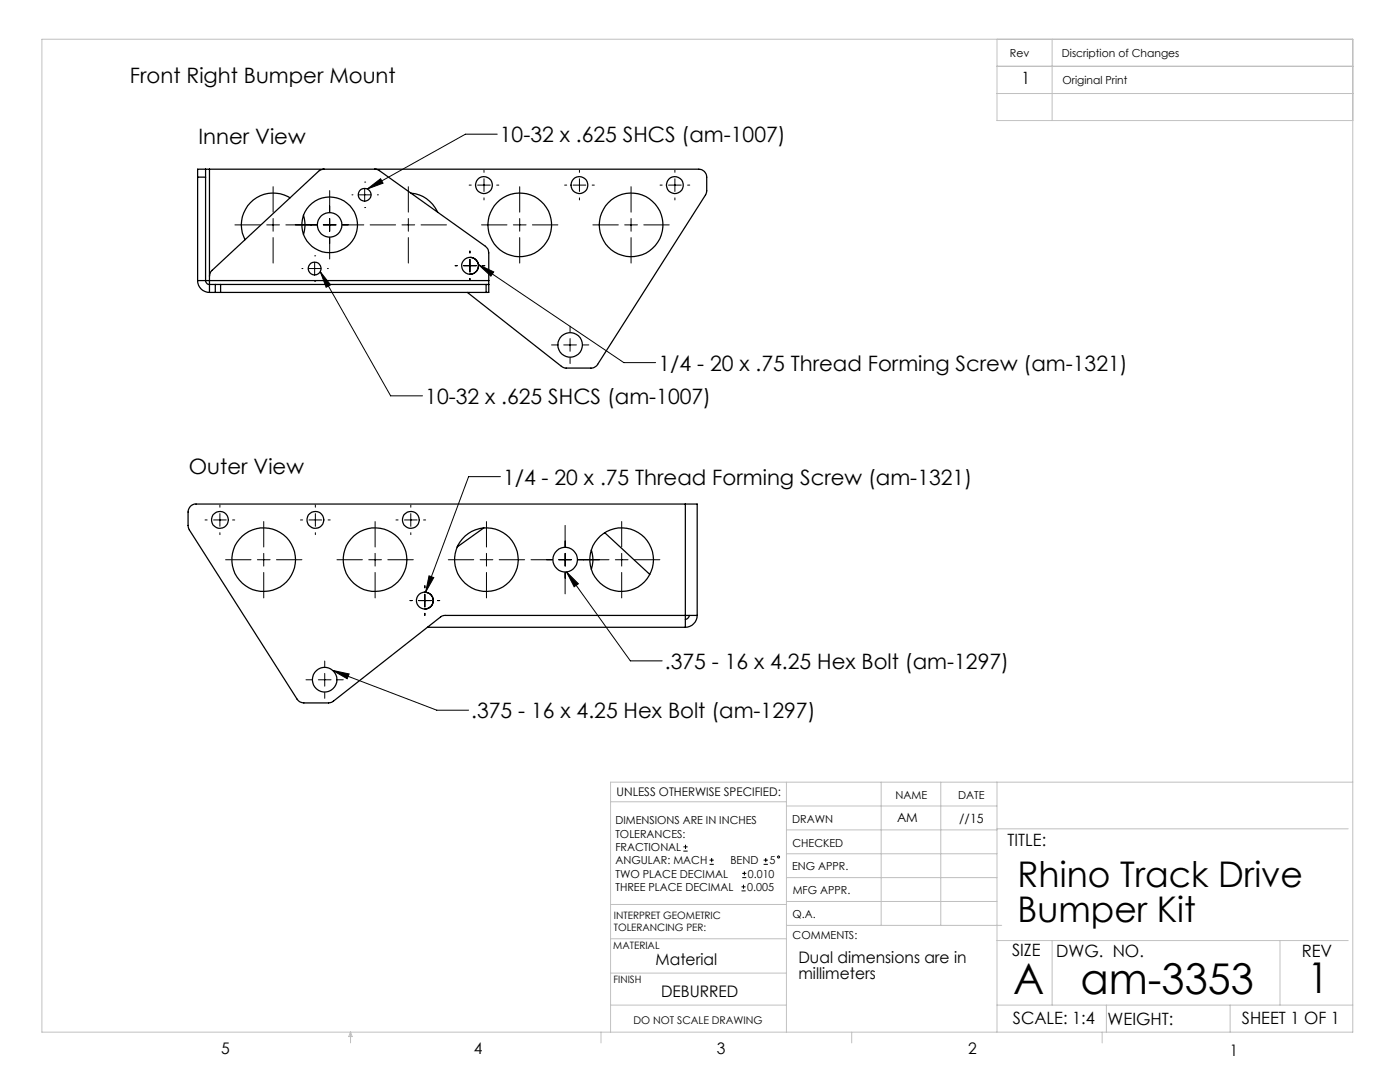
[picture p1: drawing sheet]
<svg xmlns="http://www.w3.org/2000/svg" width="279mm" height="216mm" viewBox="0 0 279 216" stroke-linecap="round" stroke-linejoin="round" font-family="sans-serif">
<g fill="none" stroke="#000" stroke-width=".2">
<path d="M54.5 37.3v5M65.8 38v4.3M70.2 38.9h.1M71.5 38.9h2.5M72.8 36.3h.1M72.8 37.6v2.5M73.3 37.7l2.7-2 .4 .8zM75.3 38.9h.1M81.5 37.3v5M93.6 36.9h.5M95.3 36.9h2.6M96.6 34v.4"/>
<path d="M96.6 35.7v2.5M96.6 39.5v.4M99.1 36.9h.5M99.2 26.8h-6.3l-19.6 10.9M103.7 37.3v5M112.7 36.9h.4M114.4 36.9h2.5M115.6 34v.4M115.6 35.7v2.5M115.6 39.5v.4M118.2 36.9h.4M125.9 37.3v5"/>
<path d="M131.7 36.9h.5M133.4 36.9h2.6M134.7 34v.4M134.7 35.7v2.5M134.7 39.5v.4M137.2 36.9h.5M46.9 44.9h5.1M53.2 44.9h2.6M54.5 43.6v2.5M54.5 47.4v5.1M57 44.9h6.3M60.3 53.6h.1"/>
<path d="M61.5 53.6h2.6M62.8 56.1h.1M62.8 51h.1M62.8 52.3v2.6M63.9 54.2l14.1 24.8h6.3M63.9 54.2l2.1 2.6-.9 .5zM64.5 44.9h2.6M65.3 53.6h.1M65.8 43.6v2.5M65.8 47.4v4.3M68.3 44.9h4.3M72.8 41.4h.1"/>
<path d="M73.9 44.9h5.1M80.2 44.9h2.6M81.5 43.6v2.5M81.5 47.4v5.1M84 44.9h5.1M90.8 53h.5M92.5 53h2.6M93.8 50.1v.4M93.8 51.8v2.5M93.8 55.6v.4M95.5 52.8l29 19.6h6.3M95.5 52.8l3 1.5-.5 .8z"/>
<path d="M96.1 44.9h5.1M96.3 53h.5M102.4 44.9h2.6M103.7 43.6v2.5M103.7 47.4v5.1M106.3 44.9h5M118.3 44.9h5.1M124.7 44.9h2.5M125.9 43.6v2.5M125.9 47.4v5.1M128.5 44.9h5.1M110.1 68.8h1.1"/>
<path d="M112.5 68.8h2.5M113.8 65.1v1.2M113.8 67.6v2.5M113.8 71.4v1.1M116.3 68.8h1.2M99.9 95.1h-6.4l-8.6 23M40.9 103.8h.4M42.6 103.8h2.6M43.9 100.8v.4M43.9 102.5v2.5M43.9 106.3v.4M45 111.7h5.1"/>
<path d="M46.4 103.8h.4M51.4 111.7h2.5M52.6 104.1v5M52.6 110.4v2.6M52.6 114.2v5.1M55.2 111.7h5.1M60 103.8h.4M61.7 103.8h2.5M62.9 100.8v.4M62.9 102.5v2.5M62.9 106.3v.4M65.5 103.8h.4"/>
<path d="M67.2 111.7h5.1M73.6 111.7h2.5M74.9 104.1v5M74.9 110.4v2.6M74.9 114.2v5.1M77.4 111.7h5.1M79 103.8h.4M80.7 103.8h2.6M81.8 119.8h.5M82 100.8v.4M82 102.5v2.5M82 106.3v.4"/>
<path d="M83.5 119.8h2.6M84.5 103.8h.4M84.8 116.9v.4M84.8 118.6v2.5M85.6 114.9l1 .4-1.7 2.8zM87.3 119.8h.5M89.5 111.7h5M95.8 111.7h2.6M97.1 104.1v5M97.1 110.4v2.6M97.1 114.2v5.1M99.6 111.7h5.1"/>
<path d="M106 111.7h4.2M111.5 111.7h2.6M112.8 104.8v4.3M112.8 110.4v2.6M112.8 114.2v4.3M113.1 114.1l12.7 17.8h6.4M113.1 114.1l2.3 2.4-.8 .6zM115.3 111.7h6.2M122.8 111.7h2.5M124.1 104.1v5M124.1 110.4v2.6M124.1 114.2v5.1"/>
<path d="M126.6 111.7h5.1M61.1 135.6h1.2M63.5 135.6h2.6M64.8 131.9v1.2M64.8 134.4v2.5M64.8 138.2v1.1M66.4 133.8l20.8 7.9h6.3M66.4 133.8l3.3 .7-.4 .9zM67.3 135.6h1.2M84.8 122.4v.4M136.4 169.8h.8M136.4 169h.8"/>
<path d="M136.8 168.6v.8M141.6 172.5h.9M141.6 171.6h.9M142 171.2v.8M148 177.8h.8M148 177h.8M148.1 175.1h.8M148.1 174.3h.8M148.4 176.5v.8M148.6 173.9v.8M152.4 172.5h.8M152.4 171.6h.8"/>
<path d="M152.8 171.2v.8"/>
<circle cx="155.4" cy="171" r=".2"/>
</g>
<g fill="none" stroke="#c0c0c0" stroke-width=".2">
<path d="M8.4 7.8h261.6v198.2h-261.6zM199 7.8v16.3h71M199 13.2h71M199 18.7h71M210 7.8v16.3M121.8 160h35.2M157 156.1v49.9M175.9 156.1v28.5M187.7 156.1v28.5M199 156.1v49.9M270 156.1h-148.2v49.9M157 170.4h42"/>
<path d="M157 165.6h42M157 160.8h42M157 175.1h42M157 179.9h42M199 165.4h70.1M121.8 194.2h35.2M121.8 187.3h35.2M121.8 180.5h35.2M157 184.6h42.9M199 187.7h70.1M210 187.7v12.9M255.4 187.7v12.9"/>
<path d="M70 206v2.1M70 206l.3 .8h-.7zM119.9 206v2.1M121.8 200.6h35.2M170 206v2.1M199 200.6h71M220 206v2.1M220.8 200.6v5.4M245.5 200.6v5.4"/>
</g>
<path d="M73.3 37.7l2.7-2 .4 .8zM63.9 54.2l2.1 2.6-.9 .5zM95.5 52.8l3 1.5-.5 .8zM66.4 133.8l3.3 .7-.4 .9zM113.1 114.1l2.3 2.4-.8 .6zM85.6 114.9l1 .4-1.7 2.8z" fill="#000"/>
<g fill="none" stroke="#000" stroke-width=".25">
<path d="M39.4 35.3h1.6M39.4 35.3v20.7M41 33.8v1.5M41 33.8h-1.6v1.5M41 33.8h.8M41 35.3v20.7M41.8 33.8h97.7a1.57 1.57 0 0 1 1.5 1.5v2.9l-.1 .6-21.6 33.9a1.64 1.64 0 0 1-1.4 .7h-5l-.5-.1-19.1-15M41.8 33.8v22.2M57.9 39.5a6.4 6.4 0 0 0-7.7 .7 6.4 6.4 0 0 0-1.3 7.6M64.7 33.8l-.6 .1-.5 .3-21.3 19.7-.3 .4-.2 .8M74.8 33.8l.8 .2 21.3 15.1a1.57 1.57 0 0 1 .6 1.3v5.6M82 38.5a6.5 6.5 0 0 1 5.3 3.8"/>
<path d="M39.4 56a2.35 2.35 0 0 0 2.4 2.3M39.4 56h1.6M41 56a.78 .78 0 0 0 .8 .8M41 56h.8M41.8 56v.8M41.8 56h55.7M41.8 56.8v1.5M41.8 58.3h1.2M41.8 56.8h1.2M43 58.3h1M43 56.8h1M43 56.8v1.5"/>
<path d="M44 56.8v1.5M44 58.3h53M44 56.8h53M60.6 42.9a6.4 6.4 0 0 1 0 3.9M93.8 51.4a1.68 1.68 0 0 1 1.7 1.7 1.68 1.68 0 0 1-1.7 1.6M97 56.8h.5M97 56.8v1.5M97.5 56.8v1.5h-.5M97.5 56v.8M84.7 118.1a1.69 1.69 0 0 1 1.8 1.7 1.69 1.69 0 0 1-1.7 1.7M96.6 105.3l-5.4 3.8M118 109.7v.1a5.9 5.9 0 0 1 0 3.8"/>
<path d="M120.7 106.3l9 8.3M136.8 100.6h-97.7a1.57 1.57 0 0 0-1.6 1.6v2.8l.3 .7 21.5 33.8a1.64 1.64 0 0 0 1.3 .8h5l.6-.2 21.7-17 .7-.3h48.2M136.8 100.6h2.3v22.2M136.8 100.6v22.2M85.3 125.2h51.5M136.8 122.8h2.3M136.8 122.8v2.4M137.5 122.8a.85 .85 0 0 1-.7 .8M139.1 122.8a2.41 2.41 0 0 1-2.3 2.4"/>
<circle cx="72.8" cy="38.9" r="1.27"/>
<circle cx="96.6" cy="36.9" r="1.68"/>
<circle cx="115.6" cy="36.9" r="1.68"/>
<circle cx="134.7" cy="36.9" r="1.68"/>
<circle cx="62.8" cy="53.6" r="1.27"/>
<circle cx="65.8" cy="44.9" r="5.5"/>
<circle cx="65.8" cy="44.9" r="2.46"/>
<circle cx="93.8" cy="53" r="1.68"/>
<circle cx="103.7" cy="44.9" r="6.4"/>
<circle cx="126" cy="44.9" r="6.4"/>
<circle cx="113.8" cy="68.8" r="2.45"/>
<circle cx="43.9" cy="103.7" r="1.68"/>
<circle cx="52.6" cy="111.7" r="6.4"/>
<circle cx="62.9" cy="103.7" r="1.68"/>
<circle cx="74.9" cy="111.7" r="6.4"/>
<circle cx="82" cy="103.7" r="1.68"/>
<circle cx="84.8" cy="119.8" r="1.7"/>
<circle cx="97.1" cy="111.7" r="6.4"/>
<circle cx="112.8" cy="111.7" r="2.47"/>
<circle cx="124.1" cy="111.7" r="6.4"/>
<circle cx="64.8" cy="135.6" r="2.46"/>
</g>
<g font-size="8.5">
<text x="202.2" y="198.3">A</text>
<text x="215.6" y="198.3">am-3353</text>
<text x="260.9" y="198.1">1</text>
</g>
<g font-size="7.1">
<text x="203.1" y="176.9">Rhino Track Drive</text>
<text x="203.1" y="184">Bumper Kit</text>
</g>
<g font-size="4.2">
<text x="25.9" y="16.7">Front Right Bumper Mount</text>
<text x="39.6" y="28.7">Inner View</text>
<text x="99.8" y="28.3">10-32 x .625 SHCS (am-1007)</text>
<text x="131.4" y="73.9">1/4 - 20 x .75 Thread Forming Screw (am-1321)</text>
<text x="84.9" y="80.6">10-32 x .625 SHCS (am-1007)</text>
<text x="37.7" y="94.5">Outer View</text>
<text x="100.4" y="96.7">1/4 - 20 x .75 Thread Forming Screw (am-1321)</text>
<text x="132.7" y="133.5">.375 - 16 x 4.25 Hex Bolt (am-1297)</text>
<text x="94.1" y="143.3">.375 - 16 x 4.25 Hex Bolt (am-1297)</text>
</g>
<g font-size="3.4">
<text x="203.9" y="16.8">1</text>
<text x="201.1" y="168.8">TITLE:</text>
<text x="202" y="190.8">SIZE</text>
<text x="210.8" y="190.9">DWG. NO.</text>
<text x="259.8" y="191">REV</text>
<text x="202.1" y="204.4">SCALE: 1:4</text>
<text x="221" y="204.5">WEIGHT:</text>
<text x="247.8" y="204.4">SHEET 1 OF 1</text>
</g>
<g font-size="3.2">
<text x="130.8" y="192.5">Material</text>
<text x="159.3" y="192.2">Dual dimensions are in</text>
<text x="159.3" y="195.4">millimeters</text>
<text x="131.9" y="198.9">DEBURRED</text>
<text x="44.2" y="210.4">5</text>
<text x="94.6" y="210.3">4</text>
<text x="143.1" y="210.4">3</text>
<text x="193.2" y="210.3">2</text>
<text x="245.4" y="210.6">1</text>
</g>
<g font-size="2.5">
<text x="179" y="164.1">AM</text>
<text x="191.4" y="164.2">//15</text>
</g>
<text font-size="2.4" x="123.1" y="158.9">UNLESS OTHERWISE SPECIFIED:</text>
<g font-size="2.2">
<text x="201.6" y="11.4">Rev</text>
<text x="211.9" y="11.4">Discription of Changes</text>
<text x="212" y="16.8">Original Print</text>
<text x="178.7" y="159.4">NAME</text>
<text x="191.2" y="159.4">DATE</text>
<text x="122.8" y="164.5">DIMENSIONS ARE IN INCHES</text>
<text x="122.8" y="167.1">TOLERANCES:</text>
<text x="158.1" y="164.2">DRAWN</text>
<text x="122.8" y="169.8">FRACTIONAL</text>
<text x="122.8" y="172.5">ANGULAR: MACH</text>
<text x="145.8" y="172.5">BEND</text>
<text x="153.5" y="172.5">5</text>
<text x="158.1" y="173.7">ENG APPR.</text>
<text x="158.2" y="169.1">CHECKED</text>
<text x="122.8" y="177.8">THREE PLACE DECIMAL</text>
<text x="122.8" y="175.1">TWO PLACE DECIMAL</text>
<text x="149.1" y="177.8">0.005</text>
<text x="149.3" y="175.1">0.010</text>
<text x="158.2" y="178.4">MFG APPR.</text>
<text x="158.2" y="183.2">Q.A.</text>
<text x="158.2" y="187.4">COMMENTS:</text>
</g>
<text font-size="2.1" x="126.4" y="204.3">DO NOT SCALE DRAWING</text>
<g font-size="2">
<text x="122.5" y="183.3">INTERPRET GEOMETRIC</text>
<text x="122.5" y="185.9">TOLERANCING PER:</text>
<text x="122.4" y="189.4">MATERIAL</text>
<text x="122.4" y="196.2">FINISH</text>
</g>
</svg>
